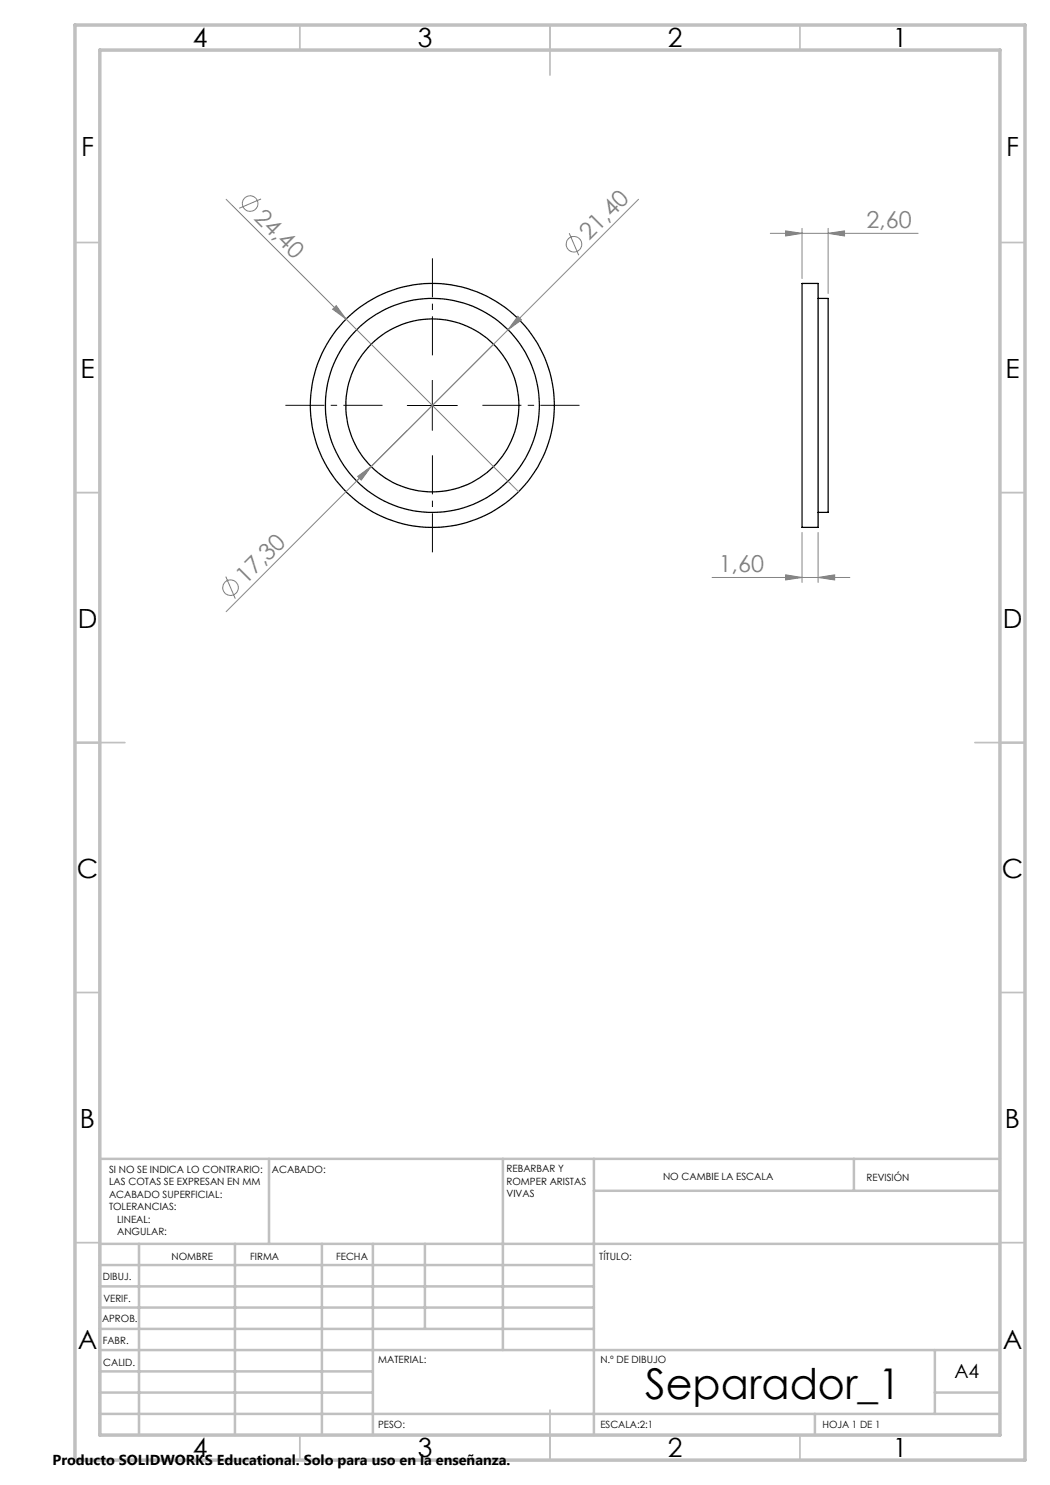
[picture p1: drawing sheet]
<svg xmlns="http://www.w3.org/2000/svg" width="210mm" height="297mm" viewBox="0 0 210 297" stroke-linecap="round" stroke-linejoin="round" font-family="sans-serif">
<g fill="none" stroke="#000" stroke-width=".25">
<path d="M160.4 56.7h3.2v48.8h-3.2zM163.6 59.7h2v42.8h-2"/>
<circle cx="86.5" cy="81.1" r="21.4"/>
<circle cx="86.5" cy="81.1" r="24.4"/>
<circle cx="86.5" cy="81.1" r="17.3"/>
</g>
<g fill="none" stroke="#808080" stroke-width=".2">
<path d="M45.2 39.9l24 23.9M52.2 39.8l-4.4 1.9M127.7 39.9l-56.4 56.3M113.8 46.6l1.9 4.4M154.1 46.7h29.5M157.1 46.2l3.3 .5-3.3 .5zM160.4 45.7v10M165.6 46.7l3.3-.5v1zM165.6 45.7v13M66.5 61.8l.7-.7 2 2.7zM69.2 63.8l34.5 34.6M103.6 63.2l.7 .8-2.7 2z"/>
<path d="M71.5 95.3l2.7-2-2 2.7zM74.2 93.3l-29 29M45.2 115.3l1.9 4.4M142.4 115.5h27.6M157.1 115l3.3 .5-3.3 .5zM160.4 106.5v10M163.6 115.5l3.3-.5v1zM163.6 106.5v10"/>
<circle cx="50" cy="40.7" r="1.55"/>
<circle cx="114.8" cy="48.8" r="1.56"/>
<circle cx="46.1" cy="117.5" r="1.56"/>
</g>
<path d="M86.5 71.1v-19.4M76.5 81.1h-19.4M86.5 91.1v19.4M96.5 81.1h19.4" fill="none" stroke="#000" stroke-width=".2" stroke-dasharray="15.2 1.3 1.3 1.3" stroke-dashoffset="7.4" stroke-linecap="butt"/>
<path d="M86.5 76.1v10M81.5 81.1h10" fill="none" stroke="#000" stroke-width=".2"/>
<g fill="none" stroke="#c0c0c0" stroke-width=".35">
<path d="M60 5v5M110 5v10M160 5v5M15 48.5h5M200 48.5h5M15 98.5h5M200 98.5h5M15 148.5h10M195 148.5h10M15 198.5h5M200 198.5h5M15 248.5h5"/>
<path d="M200 248.5h5M60 287v5M110 282v10M160 287v5"/>
</g>
<g fill="none" stroke="#c0c0c0" stroke-width=".5">
<path d="M53.8 231.8v17M100.6 231.8v38.2M118.8 231.8v55.2M118.8 238.2h81.2M170.8 231.8v6.4M200 231.8h-180v55.2M20 248.8h180M20 257.3h98.8M20 253h98.8M27.8 248.8v38.2M47 248.8v38.2M64.4 248.8v38.2"/>
<path d="M74.6 248.8v38.2M85 248.8v17M20 265.8h98.8M20 261.5h98.8M20 278.5h54.6M20 274.3h54.6M20 270h180M187 278.5h13M187 270v12.8M20 282.8h180M163 282.8v4.2"/>
</g>
<path d="M15 5h190v287h-190zM20 10h180v277h-180z" fill="none" stroke="#c0c0c0" stroke-width=".7"/>
<g fill="#808080">
<path d="M66.5 61.8l.7-.7 2 2.7z"/>
<path d="M103.6 63.2l.7 .8-2.7 2z"/>
<path d="M71.5 95.3l2.7-2-2 2.7z"/>
<path d="M157.1 46.2l3.3 .5-3.3 .5zM165.6 46.7l3.3-.5v1zM157.1 115l3.3 .5-3.3 .5zM163.6 115.5l3.3-.5v1z"/>
</g>
<text font-size="8.5" x="129" y="279.7">Separador_1</text>
<g font-size="5.3">
<text x="38.5" y="9.5">4</text>
<text x="83.5" y="9.5">3</text>
<text x="133.6" y="9.5">2</text>
<text x="178.6" y="9.5">1</text>
<text x="16.2" y="31.3">F</text>
<text x="201.2" y="31.3">F</text>
<text x="16.1" y="75.5">E</text>
<text x="201.1" y="75.5">E</text>
<text x="15.5" y="125.5">D</text>
<text x="200.5" y="125.5">D</text>
<text x="15.4" y="175.5">C</text>
<text x="200.4" y="175.5">C</text>
<text x="16" y="225.5">B</text>
<text x="201" y="225.5">B</text>
<text x="15.5" y="269.8">A</text>
<text x="200.5" y="269.8">A</text>
<text x="38.5" y="291.5">4</text>
<text x="83.5" y="291.5">3</text>
<text x="133.6" y="291.5">2</text>
<text x="178.6" y="291.5">1</text>
</g>
<g font-size="4.7" fill="#808080">
<text x="50.6" y="43.7" transform="rotate(45 50.6 43.7)">24,40</text>
<text x="173.3" y="45.7">2,60</text>
<text x="117.8" y="48.2" transform="rotate(-45 117.8 48.2)">21,40</text>
<text x="49.1" y="116.9" transform="rotate(-45 49.1 116.9)">17,30</text>
<text x="143.7" y="114.5">1,60</text>
</g>
<text font-size="3.9" x="190.9" y="275.5">A4</text>
<text font-size="2.9" x="10.5" y="292.9">Producto SOLIDWORKS Educational. Solo para uso en la enseñanza.</text>
<g font-size="2">
<text x="21.8" y="234.6">SI NO SE INDICA LO CONTRARIO:</text>
<text x="21.8" y="237.1">LAS COTAS SE EXPRESAN EN MM</text>
<text x="21.8" y="239.6">ACABADO SUPERFICIAL:</text>
<text x="54.4" y="234.6">ACABADO:</text>
<text x="101.3" y="234.5">REBARBAR Y</text>
<text x="101.3" y="237">ROMPER ARISTAS</text>
<text x="101.3" y="239.5">VIVAS</text>
<text x="132.6" y="236">NO CAMBIE LA ESCALA</text>
<text x="173.3" y="236.2">REVISIÓN</text>
<text x="21.8" y="242.1">TOLERANCIAS:</text>
<text x="23.4" y="244.6">LINEAL:</text>
<text x="23.4" y="247.1">ANGULAR:</text>
<text x="34.3" y="252">NOMBRE</text>
<text x="50" y="251.9">FIRMA</text>
<text x="67.2" y="251.9">FECHA</text>
<text x="119.9" y="251.9">TÍTULO:</text>
<text x="20.6" y="256.1">DIBUJ.</text>
<text x="20.7" y="260.3">VERIF.</text>
<text x="20.4" y="264.4">APROB.</text>
<text x="20.5" y="268.8">FABR.</text>
<text x="20.7" y="273.1">CALID.</text>
<text x="75.6" y="272.5">MATERIAL:</text>
<text x="120.1" y="272.5">N.º DE DIBUJO</text>
<text x="75.6" y="285.5">PESO:</text>
<text x="120.1" y="285.6">ESCALA:2:1</text>
<text x="164.5" y="285.6">HOJA 1 DE 1</text>
</g>
</svg>
